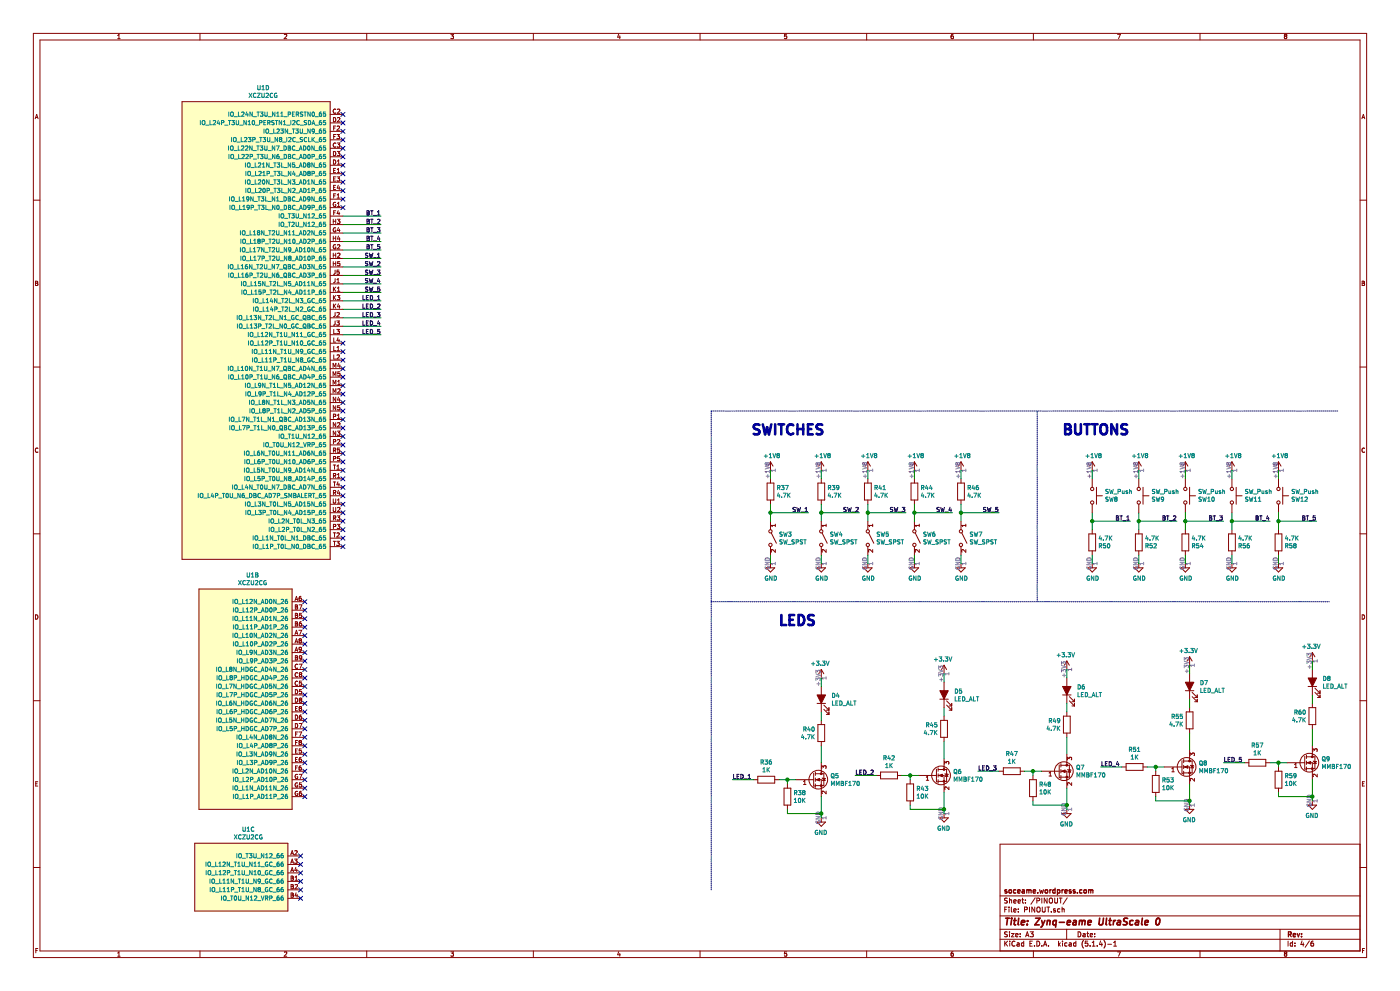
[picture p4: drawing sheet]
EESchema Schematic File Version 4
LIBS:Zynq-eame_UltraScale_0-cache
EELAYER 30 0
EELAYER END
$Descr A3 16535 11693
encoding utf-8
Sheet 4 6
Title "Zynq-eame UltraScale 0"
Date ""
Rev ""
Comp "soceame.wordpress.com"
Comment1 ""
Comment2 ""
Comment3 ""
Comment4 ""
$EndDescr
$Comp
L Zynq_UltraScale:XCZU2CG U1
U 2 1
P 3150 8000
F 0 "U1" H 2983 9215 50  0000 C CNN
F 1 "XCZU2CG" H 2983 9124 50  0000 C CNN
F 2 "Zynq-eame_UltraScale_0:SBVA484" H 3050 3250 50  0001 C CNN
F 3 "" H 3050 3250 50  0001 C CNN
	2    3150 8000
	1    0    0    -1  
$EndComp
$Comp
L Zynq_UltraScale:XCZU2CG U1
U 3 1
P 2850 10350
F 0 "U1" H 2933 10915 50  0000 C CNN
F 1 "XCZU2CG" H 2933 10824 50  0000 C CNN
F 2 "Zynq-eame_UltraScale_0:SBVA484" H 2750 5600 50  0001 C CNN
F 3 "" H 2750 5600 50  0001 C CNN
	3    2850 10350
	1    0    0    -1  
$EndComp
$Comp
L Zynq_UltraScale:XCZU2CG U1
U 4 1
P 3200 3700
F 0 "U1" H 3108 6365 50  0000 C CNN
F 1 "XCZU2CG" H 3108 6274 50  0000 C CNN
F 2 "Zynq-eame_UltraScale_0:SBVA484" H 3100 -1050 50  0001 C CNN
F 3 "" H 3100 -1050 50  0001 C CNN
	4    3200 3700
	1    0    0    -1  
$EndComp
NoConn ~ 4050 1650
NoConn ~ 4050 1450
NoConn ~ 4050 5850
NoConn ~ 4050 1350
$Comp
L Device:R R37
U 1 1
P 9100 5800
F 0 "R37" H 9170 5846 50  0000 L CNN
F 1 "4.7K" H 9170 5755 50  0000 L CNN
F 2 "Resistor_SMD:R_0805_2012Metric" V 9030 5800 50  0001 C CNN
F 3 "~" H 9100 5800 50  0001 C CNN
	1    9100 5800
	1    0    0    -1  
$EndComp
$Comp
L Switch:SW_SPST SW3
U 1 1
P 9100 6350
F 0 "SW3" V 9054 6448 50  0000 L CNN
F 1 "SW_SPST" V 9145 6448 50  0000 L CNN
F 2 "Button_Switch_SMD:SW_DIP_SPSTx01_Slide_6.7x4.1mm_W6.73mm_P2.54mm_LowProfile_JPin" H 9100 6350 50  0001 C CNN
F 3 "~" H 9100 6350 50  0001 C CNN
	1    9100 6350
	0    1    1    0   
$EndComp
$Comp
L power:GND #PWR0215
U 1 1
P 9100 6650
F 0 "#PWR0215" H 9100 6400 50  0001 C CNN
F 1 "GND" H 9105 6477 50  0000 C CNN
F 2 "" H 9100 6650 50  0001 C CNN
F 3 "" H 9100 6650 50  0001 C CNN
	1    9100 6650
	1    0    0    -1  
$EndComp
Wire Wire Line
	9100 6650 9100 6550
Wire Wire Line
	9100 5550 9100 5650
Wire Wire Line
	9100 5950 9100 6050
Text Label 9550 6050 2    50   ~ 0
SW_1
Wire Wire Line
	9550 6050 9100 6050
Connection ~ 9100 6050
Wire Wire Line
	9100 6050 9100 6150
$Comp
L Device:R R39
U 1 1
P 9700 5800
F 0 "R39" H 9770 5846 50  0000 L CNN
F 1 "4.7K" H 9770 5755 50  0000 L CNN
F 2 "Resistor_SMD:R_0805_2012Metric" V 9630 5800 50  0001 C CNN
F 3 "~" H 9700 5800 50  0001 C CNN
	1    9700 5800
	1    0    0    -1  
$EndComp
$Comp
L Switch:SW_SPST SW4
U 1 1
P 9700 6350
F 0 "SW4" V 9654 6448 50  0000 L CNN
F 1 "SW_SPST" V 9745 6448 50  0000 L CNN
F 2 "Button_Switch_SMD:SW_DIP_SPSTx01_Slide_6.7x4.1mm_W6.73mm_P2.54mm_LowProfile_JPin" H 9700 6350 50  0001 C CNN
F 3 "~" H 9700 6350 50  0001 C CNN
	1    9700 6350
	0    1    1    0   
$EndComp
$Comp
L power:GND #PWR0216
U 1 1
P 9700 6650
F 0 "#PWR0216" H 9700 6400 50  0001 C CNN
F 1 "GND" H 9705 6477 50  0000 C CNN
F 2 "" H 9700 6650 50  0001 C CNN
F 3 "" H 9700 6650 50  0001 C CNN
	1    9700 6650
	1    0    0    -1  
$EndComp
Wire Wire Line
	9700 6650 9700 6550
Wire Wire Line
	9700 5550 9700 5650
Wire Wire Line
	9700 5950 9700 6050
Text Label 10150 6050 2    50   ~ 0
SW_2
Wire Wire Line
	10150 6050 9700 6050
Connection ~ 9700 6050
Wire Wire Line
	9700 6050 9700 6150
$Comp
L Device:R R41
U 1 1
P 10250 5800
F 0 "R41" H 10320 5846 50  0000 L CNN
F 1 "4.7K" H 10320 5755 50  0000 L CNN
F 2 "Resistor_SMD:R_0805_2012Metric" V 10180 5800 50  0001 C CNN
F 3 "~" H 10250 5800 50  0001 C CNN
	1    10250 5800
	1    0    0    -1  
$EndComp
$Comp
L Switch:SW_SPST SW5
U 1 1
P 10250 6350
F 0 "SW5" V 10204 6448 50  0000 L CNN
F 1 "SW_SPST" V 10295 6448 50  0000 L CNN
F 2 "Button_Switch_SMD:SW_DIP_SPSTx01_Slide_6.7x4.1mm_W6.73mm_P2.54mm_LowProfile_JPin" H 10250 6350 50  0001 C CNN
F 3 "~" H 10250 6350 50  0001 C CNN
	1    10250 6350
	0    1    1    0   
$EndComp
$Comp
L power:GND #PWR0217
U 1 1
P 10250 6650
F 0 "#PWR0217" H 10250 6400 50  0001 C CNN
F 1 "GND" H 10255 6477 50  0000 C CNN
F 2 "" H 10250 6650 50  0001 C CNN
F 3 "" H 10250 6650 50  0001 C CNN
	1    10250 6650
	1    0    0    -1  
$EndComp
Wire Wire Line
	10250 6650 10250 6550
Wire Wire Line
	10250 5550 10250 5650
Wire Wire Line
	10250 5950 10250 6050
Text Label 10700 6050 2    50   ~ 0
SW_3
Wire Wire Line
	10700 6050 10250 6050
Connection ~ 10250 6050
Wire Wire Line
	10250 6050 10250 6150
$Comp
L Device:R R44
U 1 1
P 10800 5800
F 0 "R44" H 10870 5846 50  0000 L CNN
F 1 "4.7K" H 10870 5755 50  0000 L CNN
F 2 "Resistor_SMD:R_0805_2012Metric" V 10730 5800 50  0001 C CNN
F 3 "~" H 10800 5800 50  0001 C CNN
	1    10800 5800
	1    0    0    -1  
$EndComp
$Comp
L Switch:SW_SPST SW6
U 1 1
P 10800 6350
F 0 "SW6" V 10754 6448 50  0000 L CNN
F 1 "SW_SPST" V 10845 6448 50  0000 L CNN
F 2 "Button_Switch_SMD:SW_DIP_SPSTx01_Slide_6.7x4.1mm_W6.73mm_P2.54mm_LowProfile_JPin" H 10800 6350 50  0001 C CNN
F 3 "~" H 10800 6350 50  0001 C CNN
	1    10800 6350
	0    1    1    0   
$EndComp
$Comp
L power:GND #PWR0218
U 1 1
P 10800 6650
F 0 "#PWR0218" H 10800 6400 50  0001 C CNN
F 1 "GND" H 10805 6477 50  0000 C CNN
F 2 "" H 10800 6650 50  0001 C CNN
F 3 "" H 10800 6650 50  0001 C CNN
	1    10800 6650
	1    0    0    -1  
$EndComp
Wire Wire Line
	10800 6650 10800 6550
Wire Wire Line
	10800 5550 10800 5650
Wire Wire Line
	10800 5950 10800 6050
Text Label 11250 6050 2    50   ~ 0
SW_4
Wire Wire Line
	11250 6050 10800 6050
Connection ~ 10800 6050
Wire Wire Line
	10800 6050 10800 6150
$Comp
L Device:R R46
U 1 1
P 11350 5800
F 0 "R46" H 11420 5846 50  0000 L CNN
F 1 "4.7K" H 11420 5755 50  0000 L CNN
F 2 "Resistor_SMD:R_0805_2012Metric" V 11280 5800 50  0001 C CNN
F 3 "~" H 11350 5800 50  0001 C CNN
	1    11350 5800
	1    0    0    -1  
$EndComp
$Comp
L Switch:SW_SPST SW7
U 1 1
P 11350 6350
F 0 "SW7" V 11304 6448 50  0000 L CNN
F 1 "SW_SPST" V 11395 6448 50  0000 L CNN
F 2 "Button_Switch_SMD:SW_DIP_SPSTx01_Slide_6.7x4.1mm_W6.73mm_P2.54mm_LowProfile_JPin" H 11350 6350 50  0001 C CNN
F 3 "~" H 11350 6350 50  0001 C CNN
	1    11350 6350
	0    1    1    0   
$EndComp
$Comp
L power:GND #PWR0219
U 1 1
P 11350 6650
F 0 "#PWR0219" H 11350 6400 50  0001 C CNN
F 1 "GND" H 11355 6477 50  0000 C CNN
F 2 "" H 11350 6650 50  0001 C CNN
F 3 "" H 11350 6650 50  0001 C CNN
	1    11350 6650
	1    0    0    -1  
$EndComp
Wire Wire Line
	11350 6650 11350 6550
Wire Wire Line
	11350 5550 11350 5650
Wire Wire Line
	11350 5950 11350 6050
Text Label 11800 6050 2    50   ~ 0
SW_5
Wire Wire Line
	11800 6050 11350 6050
Connection ~ 11350 6050
Wire Wire Line
	11350 6050 11350 6150
$Comp
L Device:R R50
U 1 1
P 12900 6400
F 0 "R50" H 12970 6446 50  0000 L CNN
F 1 "4.7K" H 12970 6355 50  0000 L CNN
F 2 "Resistor_SMD:R_0805_2012Metric" V 12830 6400 50  0001 C CNN
F 3 "~" H 12900 6400 50  0001 C CNN
	1    12900 6400
	1    0    0    1   
$EndComp
$Comp
L power:GND #PWR0220
U 1 1
P 12900 6650
F 0 "#PWR0220" H 12900 6400 50  0001 C CNN
F 1 "GND" H 12905 6477 50  0000 C CNN
F 2 "" H 12900 6650 50  0001 C CNN
F 3 "" H 12900 6650 50  0001 C CNN
	1    12900 6650
	1    0    0    -1  
$EndComp
Wire Wire Line
	12900 5550 12900 5650
Wire Wire Line
	12900 6650 12900 6550
Wire Wire Line
	12900 6250 12900 6150
Text Label 13350 6150 2    50   ~ 0
BT_1
Wire Wire Line
	13350 6150 12900 6150
Connection ~ 12900 6150
Wire Wire Line
	12900 6150 12900 6050
$Comp
L Switch:SW_Push SW8
U 1 1
P 12900 5850
F 0 "SW8" V 12854 5998 50  0000 L CNN
F 1 "SW_Push" V 12945 5998 50  0000 L CNN
F 2 "" H 12900 6050 50  0001 C CNN
F 3 "~" H 12900 6050 50  0001 C CNN
	1    12900 5850
	0    1    -1   0   
$EndComp
$Comp
L Device:R R52
U 1 1
P 13450 6400
F 0 "R52" H 13520 6446 50  0000 L CNN
F 1 "4.7K" H 13520 6355 50  0000 L CNN
F 2 "Resistor_SMD:R_0805_2012Metric" V 13380 6400 50  0001 C CNN
F 3 "~" H 13450 6400 50  0001 C CNN
	1    13450 6400
	1    0    0    1   
$EndComp
$Comp
L power:GND #PWR0221
U 1 1
P 13450 6650
F 0 "#PWR0221" H 13450 6400 50  0001 C CNN
F 1 "GND" H 13455 6477 50  0000 C CNN
F 2 "" H 13450 6650 50  0001 C CNN
F 3 "" H 13450 6650 50  0001 C CNN
	1    13450 6650
	1    0    0    -1  
$EndComp
Wire Wire Line
	13450 5550 13450 5650
Wire Wire Line
	13450 6650 13450 6550
Wire Wire Line
	13450 6250 13450 6150
Text Label 13900 6150 2    50   ~ 0
BT_2
Wire Wire Line
	13900 6150 13450 6150
Connection ~ 13450 6150
Wire Wire Line
	13450 6150 13450 6050
$Comp
L Switch:SW_Push SW9
U 1 1
P 13450 5850
F 0 "SW9" V 13404 5998 50  0000 L CNN
F 1 "SW_Push" V 13495 5998 50  0000 L CNN
F 2 "" H 13450 6050 50  0001 C CNN
F 3 "~" H 13450 6050 50  0001 C CNN
	1    13450 5850
	0    1    -1   0   
$EndComp
$Comp
L Device:R R54
U 1 1
P 14000 6400
F 0 "R54" H 14070 6446 50  0000 L CNN
F 1 "4.7K" H 14070 6355 50  0000 L CNN
F 2 "Resistor_SMD:R_0805_2012Metric" V 13930 6400 50  0001 C CNN
F 3 "~" H 14000 6400 50  0001 C CNN
	1    14000 6400
	1    0    0    1   
$EndComp
$Comp
L power:GND #PWR0222
U 1 1
P 14000 6650
F 0 "#PWR0222" H 14000 6400 50  0001 C CNN
F 1 "GND" H 14005 6477 50  0000 C CNN
F 2 "" H 14000 6650 50  0001 C CNN
F 3 "" H 14000 6650 50  0001 C CNN
	1    14000 6650
	1    0    0    -1  
$EndComp
Wire Wire Line
	14000 5550 14000 5650
Wire Wire Line
	14000 6650 14000 6550
Wire Wire Line
	14000 6250 14000 6150
Text Label 14450 6150 2    50   ~ 0
BT_3
Wire Wire Line
	14450 6150 14000 6150
Connection ~ 14000 6150
Wire Wire Line
	14000 6150 14000 6050
$Comp
L Switch:SW_Push SW10
U 1 1
P 14000 5850
F 0 "SW10" V 13954 5998 50  0000 L CNN
F 1 "SW_Push" V 14045 5998 50  0000 L CNN
F 2 "" H 14000 6050 50  0001 C CNN
F 3 "~" H 14000 6050 50  0001 C CNN
	1    14000 5850
	0    1    -1   0   
$EndComp
$Comp
L Device:R R56
U 1 1
P 14550 6400
F 0 "R56" H 14620 6446 50  0000 L CNN
F 1 "4.7K" H 14620 6355 50  0000 L CNN
F 2 "Resistor_SMD:R_0805_2012Metric" V 14480 6400 50  0001 C CNN
F 3 "~" H 14550 6400 50  0001 C CNN
	1    14550 6400
	1    0    0    1   
$EndComp
$Comp
L power:GND #PWR0223
U 1 1
P 14550 6650
F 0 "#PWR0223" H 14550 6400 50  0001 C CNN
F 1 "GND" H 14555 6477 50  0000 C CNN
F 2 "" H 14550 6650 50  0001 C CNN
F 3 "" H 14550 6650 50  0001 C CNN
	1    14550 6650
	1    0    0    -1  
$EndComp
Wire Wire Line
	14550 5550 14550 5650
Wire Wire Line
	14550 6650 14550 6550
Wire Wire Line
	14550 6250 14550 6150
Text Label 15000 6150 2    50   ~ 0
BT_4
Wire Wire Line
	15000 6150 14550 6150
Connection ~ 14550 6150
Wire Wire Line
	14550 6150 14550 6050
$Comp
L Switch:SW_Push SW11
U 1 1
P 14550 5850
F 0 "SW11" V 14504 5998 50  0000 L CNN
F 1 "SW_Push" V 14595 5998 50  0000 L CNN
F 2 "" H 14550 6050 50  0001 C CNN
F 3 "~" H 14550 6050 50  0001 C CNN
	1    14550 5850
	0    1    -1   0   
$EndComp
$Comp
L Device:R R58
U 1 1
P 15100 6400
F 0 "R58" H 15170 6446 50  0000 L CNN
F 1 "4.7K" H 15170 6355 50  0000 L CNN
F 2 "Resistor_SMD:R_0805_2012Metric" V 15030 6400 50  0001 C CNN
F 3 "~" H 15100 6400 50  0001 C CNN
	1    15100 6400
	1    0    0    1   
$EndComp
$Comp
L power:GND #PWR0224
U 1 1
P 15100 6650
F 0 "#PWR0224" H 15100 6400 50  0001 C CNN
F 1 "GND" H 15105 6477 50  0000 C CNN
F 2 "" H 15100 6650 50  0001 C CNN
F 3 "" H 15100 6650 50  0001 C CNN
	1    15100 6650
	1    0    0    -1  
$EndComp
Wire Wire Line
	15100 5550 15100 5650
Wire Wire Line
	15100 6650 15100 6550
Wire Wire Line
	15100 6250 15100 6150
Text Label 15550 6150 2    50   ~ 0
BT_5
Wire Wire Line
	15550 6150 15100 6150
Connection ~ 15100 6150
Wire Wire Line
	15100 6150 15100 6050
$Comp
L Switch:SW_Push SW12
U 1 1
P 15100 5850
F 0 "SW12" V 15054 5998 50  0000 L CNN
F 1 "SW_Push" V 15145 5998 50  0000 L CNN
F 2 "" H 15100 6050 50  0001 C CNN
F 3 "~" H 15100 6050 50  0001 C CNN
	1    15100 5850
	0    1    -1   0   
$EndComp
$Comp
L Device:R R40
U 1 1
P 9700 8650
F 0 "R40" H 9770 8696 50  0000 L CNN
F 1 "4.7K" H 9770 8605 50  0000 L CNN
F 2 "Resistor_SMD:R_0805_2012Metric" V 9630 8650 50  0001 C CNN
F 3 "~" H 9700 8650 50  0001 C CNN
	1    9700 8650
	-1   0    0    -1  
$EndComp
$Comp
L power:+3.3V #PWR0225
U 1 1
P 9700 8000
F 0 "#PWR0225" H 9700 7850 50  0001 C CNN
F 1 "+3.3V" H 9715 8173 50  0000 C CNN
F 2 "" H 9700 8000 50  0001 C CNN
F 3 "" H 9700 8000 50  0001 C CNN
	1    9700 8000
	-1   0    0    -1  
$EndComp
$Comp
L power:GND #PWR0226
U 1 1
P 9700 9650
F 0 "#PWR0226" H 9700 9400 50  0001 C CNN
F 1 "GND" H 9705 9477 50  0000 C CNN
F 2 "" H 9700 9650 50  0001 C CNN
F 3 "" H 9700 9650 50  0001 C CNN
	1    9700 9650
	-1   0    0    -1  
$EndComp
Wire Wire Line
	9700 8400 9700 8500
Text Label 8650 9200 0    50   ~ 0
LED_1
$Comp
L Transistor_FET:MMBF170 Q5
U 1 1
P 9600 9200
F 0 "Q5" H 9806 9246 50  0000 L CNN
F 1 "MMBF170" H 9806 9155 50  0000 L CNN
F 2 "Package_TO_SOT_SMD:SOT-23" H 9800 9125 50  0001 L CIN
F 3 "https://www.diodes.com/assets/Datasheets/ds30104.pdf" H 9600 9200 50  0001 L CNN
	1    9600 9200
	1    0    0    -1  
$EndComp
$Comp
L Device:LED_ALT D4
U 1 1
P 9700 8250
F 0 "D4" V 9739 8132 50  0000 R CNN
F 1 "LED_ALT" V 9648 8132 50  0000 R CNN
F 2 "" H 9700 8250 50  0001 C CNN
F 3 "~" H 9700 8250 50  0001 C CNN
	1    9700 8250
	0    -1   -1   0   
$EndComp
Wire Wire Line
	9700 8000 9700 8100
Wire Wire Line
	9700 8800 9700 9000
$Comp
L Device:R R38
U 1 1
P 9300 9400
F 0 "R38" H 9370 9446 50  0000 L CNN
F 1 "10K" H 9370 9355 50  0000 L CNN
F 2 "Resistor_SMD:R_0805_2012Metric" V 9230 9400 50  0001 C CNN
F 3 "~" H 9300 9400 50  0001 C CNN
	1    9300 9400
	1    0    0    -1  
$EndComp
$Comp
L Device:R R36
U 1 1
P 9050 9200
F 0 "R36" V 8843 9200 50  0000 C CNN
F 1 "1K" V 8934 9200 50  0000 C CNN
F 2 "Resistor_SMD:R_0805_2012Metric" V 8980 9200 50  0001 C CNN
F 3 "~" H 9050 9200 50  0001 C CNN
	1    9050 9200
	0    1    1    0   
$EndComp
Wire Wire Line
	9200 9200 9300 9200
Wire Wire Line
	9300 9250 9300 9200
Connection ~ 9300 9200
Wire Wire Line
	9300 9200 9400 9200
Wire Wire Line
	9700 9400 9700 9600
Wire Wire Line
	9300 9550 9300 9600
Wire Wire Line
	9300 9600 9700 9600
Connection ~ 9700 9600
Wire Wire Line
	9700 9600 9700 9650
Wire Wire Line
	8650 9200 8900 9200
$Comp
L Device:R R45
U 1 1
P 11150 8600
F 0 "R45" H 11220 8646 50  0000 L CNN
F 1 "4.7K" H 11220 8555 50  0000 L CNN
F 2 "Resistor_SMD:R_0805_2012Metric" V 11080 8600 50  0001 C CNN
F 3 "~" H 11150 8600 50  0001 C CNN
	1    11150 8600
	-1   0    0    -1  
$EndComp
$Comp
L power:+3.3V #PWR0227
U 1 1
P 11150 7950
F 0 "#PWR0227" H 11150 7800 50  0001 C CNN
F 1 "+3.3V" H 11165 8123 50  0000 C CNN
F 2 "" H 11150 7950 50  0001 C CNN
F 3 "" H 11150 7950 50  0001 C CNN
	1    11150 7950
	-1   0    0    -1  
$EndComp
$Comp
L power:GND #PWR0228
U 1 1
P 11150 9600
F 0 "#PWR0228" H 11150 9350 50  0001 C CNN
F 1 "GND" H 11155 9427 50  0000 C CNN
F 2 "" H 11150 9600 50  0001 C CNN
F 3 "" H 11150 9600 50  0001 C CNN
	1    11150 9600
	-1   0    0    -1  
$EndComp
Wire Wire Line
	11150 8350 11150 8450
Text Label 10100 9150 0    50   ~ 0
LED_2
$Comp
L Transistor_FET:MMBF170 Q6
U 1 1
P 11050 9150
F 0 "Q6" H 11256 9196 50  0000 L CNN
F 1 "MMBF170" H 11256 9105 50  0000 L CNN
F 2 "Package_TO_SOT_SMD:SOT-23" H 11250 9075 50  0001 L CIN
F 3 "https://www.diodes.com/assets/Datasheets/ds30104.pdf" H 11050 9150 50  0001 L CNN
	1    11050 9150
	1    0    0    -1  
$EndComp
$Comp
L Device:LED_ALT D5
U 1 1
P 11150 8200
F 0 "D5" V 11189 8082 50  0000 R CNN
F 1 "LED_ALT" V 11098 8082 50  0000 R CNN
F 2 "" H 11150 8200 50  0001 C CNN
F 3 "~" H 11150 8200 50  0001 C CNN
	1    11150 8200
	0    -1   -1   0   
$EndComp
Wire Wire Line
	11150 7950 11150 8050
Wire Wire Line
	11150 8750 11150 8950
$Comp
L Device:R R43
U 1 1
P 10750 9350
F 0 "R43" H 10820 9396 50  0000 L CNN
F 1 "10K" H 10820 9305 50  0000 L CNN
F 2 "Resistor_SMD:R_0805_2012Metric" V 10680 9350 50  0001 C CNN
F 3 "~" H 10750 9350 50  0001 C CNN
	1    10750 9350
	1    0    0    -1  
$EndComp
$Comp
L Device:R R42
U 1 1
P 10500 9150
F 0 "R42" V 10293 9150 50  0000 C CNN
F 1 "1K" V 10384 9150 50  0000 C CNN
F 2 "Resistor_SMD:R_0805_2012Metric" V 10430 9150 50  0001 C CNN
F 3 "~" H 10500 9150 50  0001 C CNN
	1    10500 9150
	0    1    1    0   
$EndComp
Wire Wire Line
	10650 9150 10750 9150
Wire Wire Line
	10750 9200 10750 9150
Connection ~ 10750 9150
Wire Wire Line
	10750 9150 10850 9150
Wire Wire Line
	11150 9350 11150 9550
Wire Wire Line
	10750 9500 10750 9550
Wire Wire Line
	10750 9550 11150 9550
Connection ~ 11150 9550
Wire Wire Line
	11150 9550 11150 9600
Wire Wire Line
	10100 9150 10350 9150
$Comp
L Device:R R49
U 1 1
P 12600 8550
F 0 "R49" H 12670 8596 50  0000 L CNN
F 1 "4.7K" H 12670 8505 50  0000 L CNN
F 2 "Resistor_SMD:R_0805_2012Metric" V 12530 8550 50  0001 C CNN
F 3 "~" H 12600 8550 50  0001 C CNN
	1    12600 8550
	-1   0    0    -1  
$EndComp
$Comp
L power:+3.3V #PWR0229
U 1 1
P 12600 7900
F 0 "#PWR0229" H 12600 7750 50  0001 C CNN
F 1 "+3.3V" H 12615 8073 50  0000 C CNN
F 2 "" H 12600 7900 50  0001 C CNN
F 3 "" H 12600 7900 50  0001 C CNN
	1    12600 7900
	-1   0    0    -1  
$EndComp
$Comp
L power:GND #PWR0230
U 1 1
P 12600 9550
F 0 "#PWR0230" H 12600 9300 50  0001 C CNN
F 1 "GND" H 12605 9377 50  0000 C CNN
F 2 "" H 12600 9550 50  0001 C CNN
F 3 "" H 12600 9550 50  0001 C CNN
	1    12600 9550
	-1   0    0    -1  
$EndComp
Wire Wire Line
	12600 8300 12600 8400
Text Label 11550 9100 0    50   ~ 0
LED_3
$Comp
L Transistor_FET:MMBF170 Q7
U 1 1
P 12500 9100
F 0 "Q7" H 12706 9146 50  0000 L CNN
F 1 "MMBF170" H 12706 9055 50  0000 L CNN
F 2 "Package_TO_SOT_SMD:SOT-23" H 12700 9025 50  0001 L CIN
F 3 "https://www.diodes.com/assets/Datasheets/ds30104.pdf" H 12500 9100 50  0001 L CNN
	1    12500 9100
	1    0    0    -1  
$EndComp
$Comp
L Device:LED_ALT D6
U 1 1
P 12600 8150
F 0 "D6" V 12639 8032 50  0000 R CNN
F 1 "LED_ALT" V 12548 8032 50  0000 R CNN
F 2 "" H 12600 8150 50  0001 C CNN
F 3 "~" H 12600 8150 50  0001 C CNN
	1    12600 8150
	0    -1   -1   0   
$EndComp
Wire Wire Line
	12600 7900 12600 8000
Wire Wire Line
	12600 8700 12600 8900
$Comp
L Device:R R48
U 1 1
P 12200 9300
F 0 "R48" H 12270 9346 50  0000 L CNN
F 1 "10K" H 12270 9255 50  0000 L CNN
F 2 "Resistor_SMD:R_0805_2012Metric" V 12130 9300 50  0001 C CNN
F 3 "~" H 12200 9300 50  0001 C CNN
	1    12200 9300
	1    0    0    -1  
$EndComp
$Comp
L Device:R R47
U 1 1
P 11950 9100
F 0 "R47" V 11743 9100 50  0000 C CNN
F 1 "1K" V 11834 9100 50  0000 C CNN
F 2 "Resistor_SMD:R_0805_2012Metric" V 11880 9100 50  0001 C CNN
F 3 "~" H 11950 9100 50  0001 C CNN
	1    11950 9100
	0    1    1    0   
$EndComp
Wire Wire Line
	12100 9100 12200 9100
Wire Wire Line
	12200 9150 12200 9100
Connection ~ 12200 9100
Wire Wire Line
	12200 9100 12300 9100
Wire Wire Line
	12600 9300 12600 9500
Wire Wire Line
	12200 9450 12200 9500
Wire Wire Line
	12200 9500 12600 9500
Connection ~ 12600 9500
Wire Wire Line
	12600 9500 12600 9550
Wire Wire Line
	11550 9100 11800 9100
$Comp
L Device:R R55
U 1 1
P 14050 8500
F 0 "R55" H 14120 8546 50  0000 L CNN
F 1 "4.7K" H 14120 8455 50  0000 L CNN
F 2 "Resistor_SMD:R_0805_2012Metric" V 13980 8500 50  0001 C CNN
F 3 "~" H 14050 8500 50  0001 C CNN
	1    14050 8500
	-1   0    0    -1  
$EndComp
$Comp
L power:+3.3V #PWR0231
U 1 1
P 14050 7850
F 0 "#PWR0231" H 14050 7700 50  0001 C CNN
F 1 "+3.3V" H 14065 8023 50  0000 C CNN
F 2 "" H 14050 7850 50  0001 C CNN
F 3 "" H 14050 7850 50  0001 C CNN
	1    14050 7850
	-1   0    0    -1  
$EndComp
$Comp
L power:GND #PWR0232
U 1 1
P 14050 9500
F 0 "#PWR0232" H 14050 9250 50  0001 C CNN
F 1 "GND" H 14055 9327 50  0000 C CNN
F 2 "" H 14050 9500 50  0001 C CNN
F 3 "" H 14050 9500 50  0001 C CNN
	1    14050 9500
	-1   0    0    -1  
$EndComp
Wire Wire Line
	14050 8250 14050 8350
Text Label 13000 9050 0    50   ~ 0
LED_4
$Comp
L Transistor_FET:MMBF170 Q8
U 1 1
P 13950 9050
F 0 "Q8" H 14156 9096 50  0000 L CNN
F 1 "MMBF170" H 14156 9005 50  0000 L CNN
F 2 "Package_TO_SOT_SMD:SOT-23" H 14150 8975 50  0001 L CIN
F 3 "https://www.diodes.com/assets/Datasheets/ds30104.pdf" H 13950 9050 50  0001 L CNN
	1    13950 9050
	1    0    0    -1  
$EndComp
$Comp
L Device:LED_ALT D7
U 1 1
P 14050 8100
F 0 "D7" V 14089 7982 50  0000 R CNN
F 1 "LED_ALT" V 13998 7982 50  0000 R CNN
F 2 "" H 14050 8100 50  0001 C CNN
F 3 "~" H 14050 8100 50  0001 C CNN
	1    14050 8100
	0    -1   -1   0   
$EndComp
Wire Wire Line
	14050 7850 14050 7950
Wire Wire Line
	14050 8650 14050 8850
$Comp
L Device:R R53
U 1 1
P 13650 9250
F 0 "R53" H 13720 9296 50  0000 L CNN
F 1 "10K" H 13720 9205 50  0000 L CNN
F 2 "Resistor_SMD:R_0805_2012Metric" V 13580 9250 50  0001 C CNN
F 3 "~" H 13650 9250 50  0001 C CNN
	1    13650 9250
	1    0    0    -1  
$EndComp
$Comp
L Device:R R51
U 1 1
P 13400 9050
F 0 "R51" V 13193 9050 50  0000 C CNN
F 1 "1K" V 13284 9050 50  0000 C CNN
F 2 "Resistor_SMD:R_0805_2012Metric" V 13330 9050 50  0001 C CNN
F 3 "~" H 13400 9050 50  0001 C CNN
	1    13400 9050
	0    1    1    0   
$EndComp
Wire Wire Line
	13550 9050 13650 9050
Wire Wire Line
	13650 9100 13650 9050
Connection ~ 13650 9050
Wire Wire Line
	13650 9050 13750 9050
Wire Wire Line
	14050 9250 14050 9450
Wire Wire Line
	13650 9400 13650 9450
Wire Wire Line
	13650 9450 14050 9450
Connection ~ 14050 9450
Wire Wire Line
	14050 9450 14050 9500
Wire Wire Line
	13000 9050 13250 9050
$Comp
L Device:R R60
U 1 1
P 15500 8450
F 0 "R60" H 15570 8496 50  0000 L CNN
F 1 "4.7K" H 15570 8405 50  0000 L CNN
F 2 "Resistor_SMD:R_0805_2012Metric" V 15430 8450 50  0001 C CNN
F 3 "~" H 15500 8450 50  0001 C CNN
	1    15500 8450
	-1   0    0    -1  
$EndComp
$Comp
L power:+3.3V #PWR0233
U 1 1
P 15500 7800
F 0 "#PWR0233" H 15500 7650 50  0001 C CNN
F 1 "+3.3V" H 15515 7973 50  0000 C CNN
F 2 "" H 15500 7800 50  0001 C CNN
F 3 "" H 15500 7800 50  0001 C CNN
	1    15500 7800
	-1   0    0    -1  
$EndComp
$Comp
L power:GND #PWR0234
U 1 1
P 15500 9450
F 0 "#PWR0234" H 15500 9200 50  0001 C CNN
F 1 "GND" H 15505 9277 50  0000 C CNN
F 2 "" H 15500 9450 50  0001 C CNN
F 3 "" H 15500 9450 50  0001 C CNN
	1    15500 9450
	-1   0    0    -1  
$EndComp
Wire Wire Line
	15500 8200 15500 8300
Text Label 14450 9000 0    50   ~ 0
LED_5
$Comp
L Transistor_FET:MMBF170 Q9
U 1 1
P 15400 9000
F 0 "Q9" H 15606 9046 50  0000 L CNN
F 1 "MMBF170" H 15606 8955 50  0000 L CNN
F 2 "Package_TO_SOT_SMD:SOT-23" H 15600 8925 50  0001 L CIN
F 3 "https://www.diodes.com/assets/Datasheets/ds30104.pdf" H 15400 9000 50  0001 L CNN
	1    15400 9000
	1    0    0    -1  
$EndComp
$Comp
L Device:LED_ALT D8
U 1 1
P 15500 8050
F 0 "D8" V 15539 7932 50  0000 R CNN
F 1 "LED_ALT" V 15448 7932 50  0000 R CNN
F 2 "" H 15500 8050 50  0001 C CNN
F 3 "~" H 15500 8050 50  0001 C CNN
	1    15500 8050
	0    -1   -1   0   
$EndComp
Wire Wire Line
	15500 7800 15500 7900
Wire Wire Line
	15500 8600 15500 8800
$Comp
L Device:R R59
U 1 1
P 15100 9200
F 0 "R59" H 15170 9246 50  0000 L CNN
F 1 "10K" H 15170 9155 50  0000 L CNN
F 2 "Resistor_SMD:R_0805_2012Metric" V 15030 9200 50  0001 C CNN
F 3 "~" H 15100 9200 50  0001 C CNN
	1    15100 9200
	1    0    0    -1  
$EndComp
$Comp
L Device:R R57
U 1 1
P 14850 9000
F 0 "R57" V 14643 9000 50  0000 C CNN
F 1 "1K" V 14734 9000 50  0000 C CNN
F 2 "Resistor_SMD:R_0805_2012Metric" V 14780 9000 50  0001 C CNN
F 3 "~" H 14850 9000 50  0001 C CNN
	1    14850 9000
	0    1    1    0   
$EndComp
Wire Wire Line
	15000 9000 15100 9000
Wire Wire Line
	15100 9050 15100 9000
Connection ~ 15100 9000
Wire Wire Line
	15100 9000 15200 9000
Wire Wire Line
	15500 9200 15500 9400
Wire Wire Line
	15100 9350 15100 9400
Wire Wire Line
	15100 9400 15500 9400
Connection ~ 15500 9400
Wire Wire Line
	15500 9400 15500 9450
Wire Wire Line
	14450 9000 14700 9000
Text Notes 9650 7400 2    118  ~ 24
LEDS\n
Wire Notes Line
	8400 7100 15700 7100
Wire Notes Line
	8400 4850 15800 4850
Wire Notes Line
	8400 4850 8400 10500
Wire Notes Line
	12250 7100 12250 4850
Text Notes 9750 5150 2    118  ~ 24
SWITCHES\n
Text Notes 13350 5350 2    118  ~ 24
BUTTONS\n\n
Text Label 4500 2550 2    50   ~ 0
BT_1
Text Label 4500 2650 2    50   ~ 0
BT_2
Text Label 4500 2750 2    50   ~ 0
BT_3
Text Label 4500 2850 2    50   ~ 0
BT_4
Text Label 4500 2950 2    50   ~ 0
BT_5
Text Label 4500 3050 2    50   ~ 0
SW_1
Text Label 4500 3150 2    50   ~ 0
SW_2
Text Label 4500 3250 2    50   ~ 0
SW_3
Text Label 4500 3350 2    50   ~ 0
SW_4
Text Label 4500 3450 2    50   ~ 0
SW_5
Text Label 4500 3550 2    50   ~ 0
LED_1
Text Label 4500 3650 2    50   ~ 0
LED_2
Text Label 4500 3750 2    50   ~ 0
LED_3
Text Label 4500 3850 2    50   ~ 0
LED_4
Text Label 4500 3950 2    50   ~ 0
LED_5
Wire Wire Line
	4500 2550 4050 2550
Wire Wire Line
	4050 2650 4500 2650
Wire Wire Line
	4500 2750 4050 2750
Wire Wire Line
	4050 2850 4500 2850
Wire Wire Line
	4050 2950 4500 2950
Wire Wire Line
	4500 3050 4050 3050
Wire Wire Line
	4050 3150 4500 3150
Wire Wire Line
	4500 3250 4050 3250
Wire Wire Line
	4050 3350 4500 3350
Wire Wire Line
	4050 3450 4500 3450
Wire Wire Line
	4500 3550 4050 3550
Wire Wire Line
	4050 3650 4500 3650
Wire Wire Line
	4500 3750 4050 3750
Wire Wire Line
	4050 3850 4500 3850
Wire Wire Line
	4500 3950 4050 3950
NoConn ~ 3600 7100
NoConn ~ 3600 7200
NoConn ~ 3600 7300
NoConn ~ 3600 7400
NoConn ~ 3600 7500
NoConn ~ 3600 7600
NoConn ~ 3600 7700
NoConn ~ 3600 7800
NoConn ~ 3600 7900
NoConn ~ 3600 8000
NoConn ~ 3600 8100
NoConn ~ 3600 8200
NoConn ~ 3600 8300
NoConn ~ 3600 8400
NoConn ~ 3600 8500
NoConn ~ 3600 8600
NoConn ~ 3600 8700
NoConn ~ 3600 8800
NoConn ~ 3600 8900
NoConn ~ 3600 9000
NoConn ~ 3600 9100
NoConn ~ 3600 9200
NoConn ~ 3600 9300
NoConn ~ 3600 9400
NoConn ~ 3550 10100
NoConn ~ 3550 10200
NoConn ~ 3550 10300
NoConn ~ 3550 10400
NoConn ~ 3550 10500
NoConn ~ 3550 10600
NoConn ~ 4050 4050
NoConn ~ 4050 4150
NoConn ~ 4050 4250
NoConn ~ 4050 4350
NoConn ~ 4050 4450
NoConn ~ 4050 4550
NoConn ~ 4050 4650
NoConn ~ 4050 4750
NoConn ~ 4050 4850
NoConn ~ 4050 4950
NoConn ~ 4050 5050
NoConn ~ 4050 5150
NoConn ~ 4050 5250
NoConn ~ 4050 5350
NoConn ~ 4050 5450
NoConn ~ 4050 5550
NoConn ~ 4050 5650
NoConn ~ 4050 5750
NoConn ~ 4050 5950
NoConn ~ 4050 6050
NoConn ~ 4050 6150
NoConn ~ 4050 6250
NoConn ~ 4050 6350
NoConn ~ 4050 6450
NoConn ~ 4050 1550
NoConn ~ 4050 1750
NoConn ~ 4050 1850
NoConn ~ 4050 1950
NoConn ~ 4050 2050
NoConn ~ 4050 2150
NoConn ~ 4050 2250
NoConn ~ 4050 2350
NoConn ~ 4050 2450
$Comp
L power:+1V8 #PWR0235
U 1 1
P 9100 5550
F 0 "#PWR0235" H 9100 5400 50  0001 C CNN
F 1 "+1V8" H 9115 5723 50  0000 C CNN
F 2 "" H 9100 5550 50  0001 C CNN
F 3 "" H 9100 5550 50  0001 C CNN
	1    9100 5550
	1    0    0    -1  
$EndComp
$Comp
L power:+1V8 #PWR0236
U 1 1
P 9700 5550
F 0 "#PWR0236" H 9700 5400 50  0001 C CNN
F 1 "+1V8" H 9715 5723 50  0000 C CNN
F 2 "" H 9700 5550 50  0001 C CNN
F 3 "" H 9700 5550 50  0001 C CNN
	1    9700 5550
	1    0    0    -1  
$EndComp
$Comp
L power:+1V8 #PWR0237
U 1 1
P 10250 5550
F 0 "#PWR0237" H 10250 5400 50  0001 C CNN
F 1 "+1V8" H 10265 5723 50  0000 C CNN
F 2 "" H 10250 5550 50  0001 C CNN
F 3 "" H 10250 5550 50  0001 C CNN
	1    10250 5550
	1    0    0    -1  
$EndComp
$Comp
L power:+1V8 #PWR0238
U 1 1
P 10800 5550
F 0 "#PWR0238" H 10800 5400 50  0001 C CNN
F 1 "+1V8" H 10815 5723 50  0000 C CNN
F 2 "" H 10800 5550 50  0001 C CNN
F 3 "" H 10800 5550 50  0001 C CNN
	1    10800 5550
	1    0    0    -1  
$EndComp
$Comp
L power:+1V8 #PWR0239
U 1 1
P 11350 5550
F 0 "#PWR0239" H 11350 5400 50  0001 C CNN
F 1 "+1V8" H 11365 5723 50  0000 C CNN
F 2 "" H 11350 5550 50  0001 C CNN
F 3 "" H 11350 5550 50  0001 C CNN
	1    11350 5550
	1    0    0    -1  
$EndComp
$Comp
L power:+1V8 #PWR0240
U 1 1
P 12900 5550
F 0 "#PWR0240" H 12900 5400 50  0001 C CNN
F 1 "+1V8" H 12915 5723 50  0000 C CNN
F 2 "" H 12900 5550 50  0001 C CNN
F 3 "" H 12900 5550 50  0001 C CNN
	1    12900 5550
	1    0    0    -1  
$EndComp
$Comp
L power:+1V8 #PWR0241
U 1 1
P 13450 5550
F 0 "#PWR0241" H 13450 5400 50  0001 C CNN
F 1 "+1V8" H 13465 5723 50  0000 C CNN
F 2 "" H 13450 5550 50  0001 C CNN
F 3 "" H 13450 5550 50  0001 C CNN
	1    13450 5550
	1    0    0    -1  
$EndComp
$Comp
L power:+1V8 #PWR0242
U 1 1
P 14000 5550
F 0 "#PWR0242" H 14000 5400 50  0001 C CNN
F 1 "+1V8" H 14015 5723 50  0000 C CNN
F 2 "" H 14000 5550 50  0001 C CNN
F 3 "" H 14000 5550 50  0001 C CNN
	1    14000 5550
	1    0    0    -1  
$EndComp
$Comp
L power:+1V8 #PWR0243
U 1 1
P 14550 5550
F 0 "#PWR0243" H 14550 5400 50  0001 C CNN
F 1 "+1V8" H 14565 5723 50  0000 C CNN
F 2 "" H 14550 5550 50  0001 C CNN
F 3 "" H 14550 5550 50  0001 C CNN
	1    14550 5550
	1    0    0    -1  
$EndComp
$Comp
L power:+1V8 #PWR0244
U 1 1
P 15100 5550
F 0 "#PWR0244" H 15100 5400 50  0001 C CNN
F 1 "+1V8" H 15115 5723 50  0000 C CNN
F 2 "" H 15100 5550 50  0001 C CNN
F 3 "" H 15100 5550 50  0001 C CNN
	1    15100 5550
	1    0    0    -1  
$EndComp
$EndSCHEMATC
